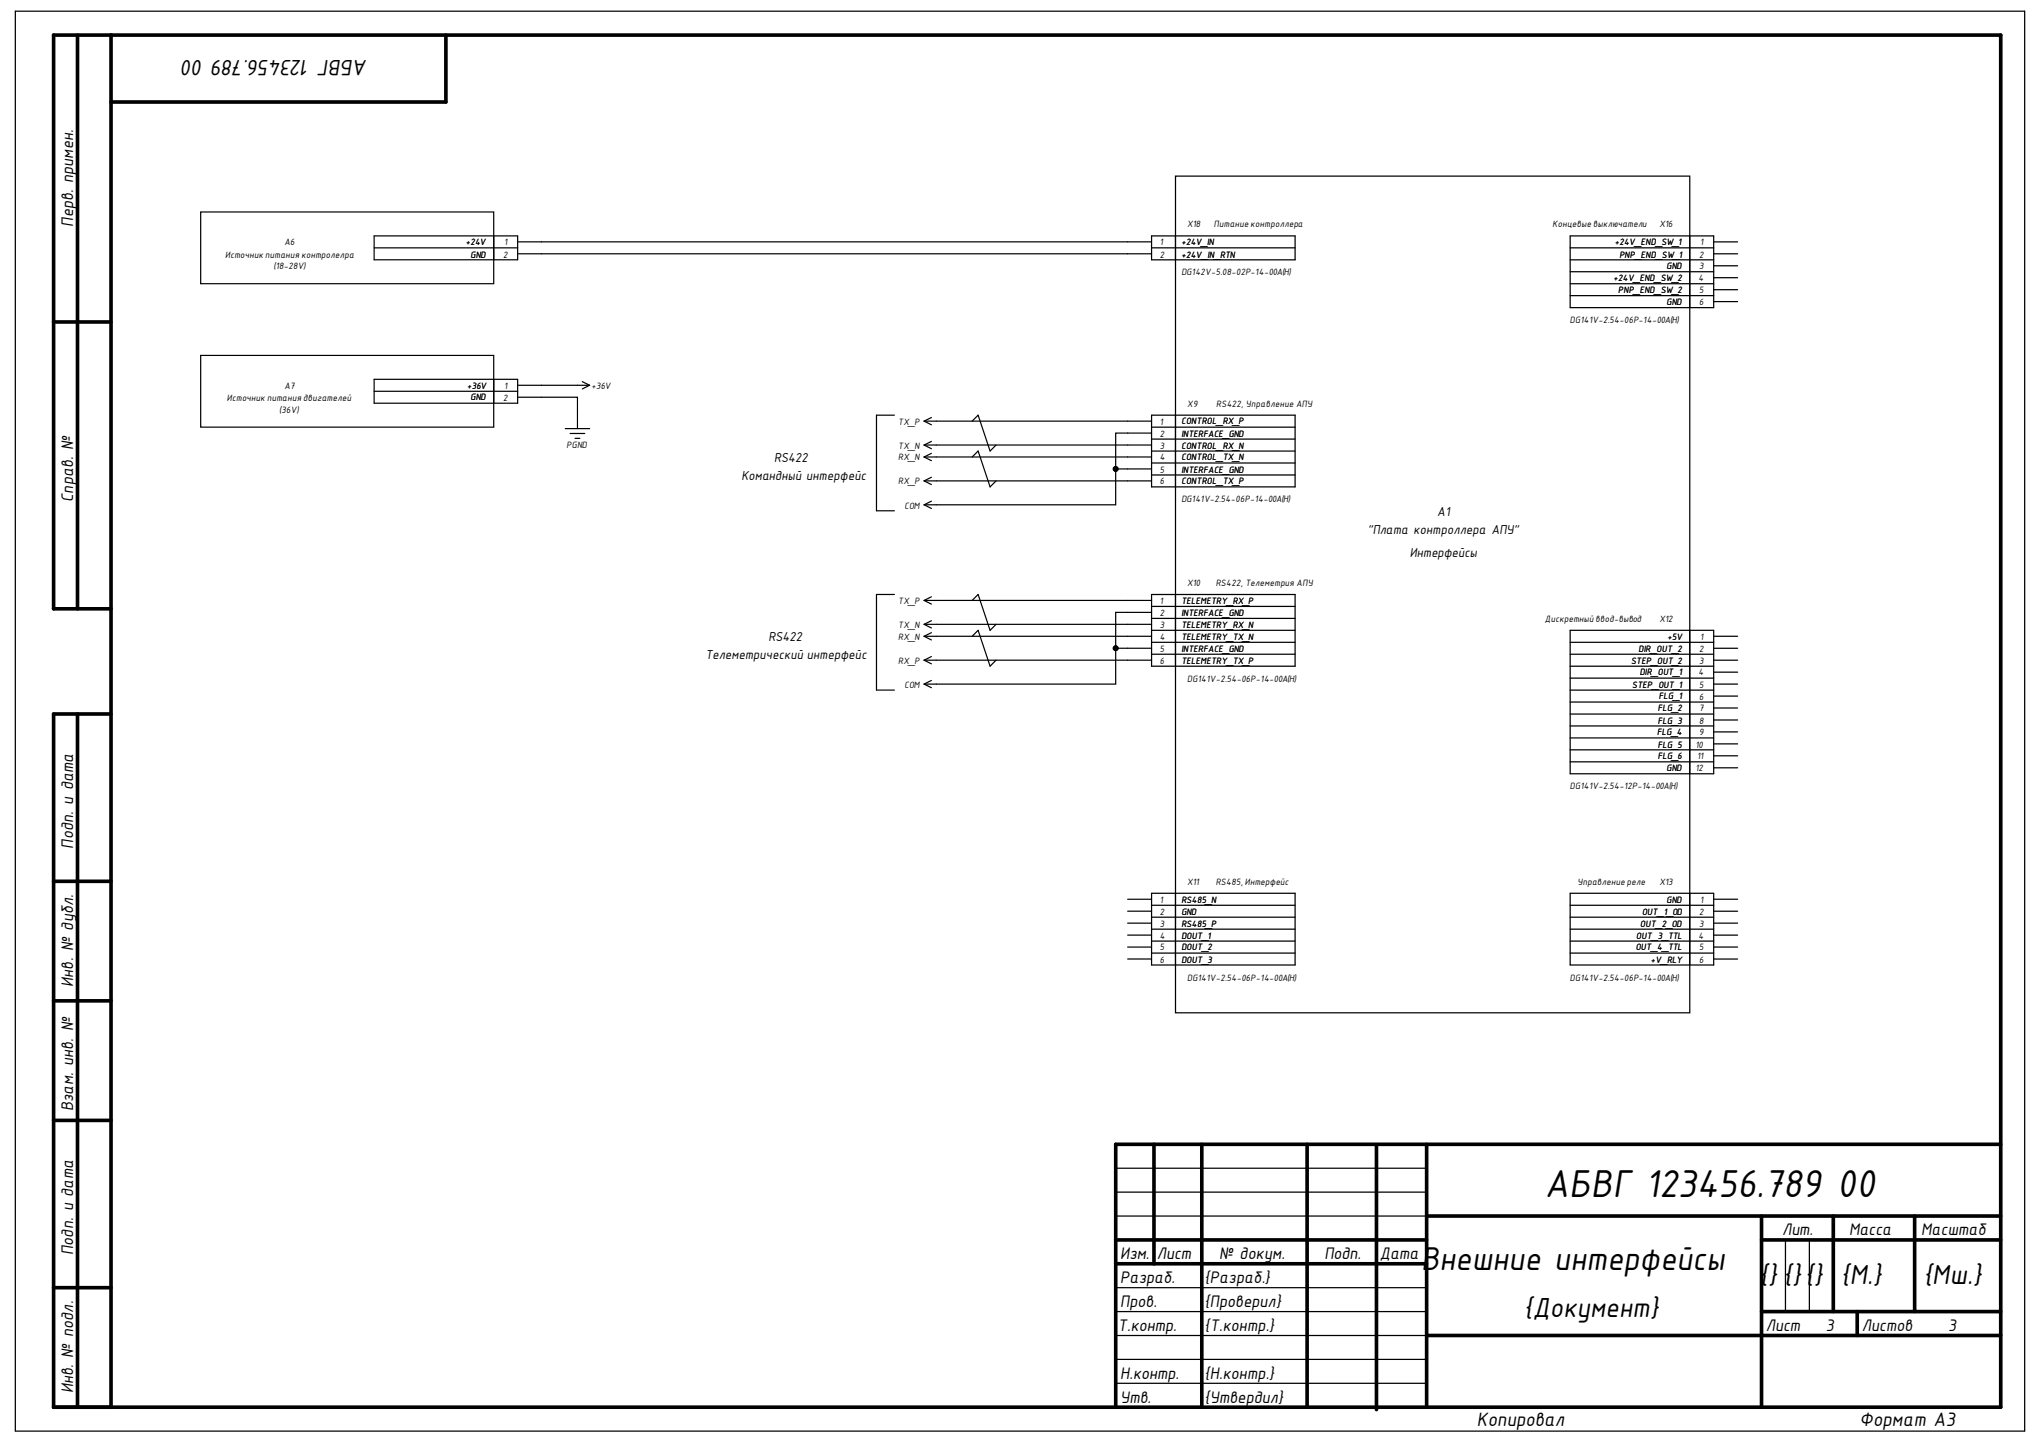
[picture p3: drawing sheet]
<svg xmlns="http://www.w3.org/2000/svg" width="297mm" height="210mm" viewBox="0 0 297 210" stroke-linecap="round" stroke-linejoin="round" font-family="sans-serif">
<g fill="none" stroke="#000" stroke-width=".53">
<path d="M11.3 5.1v83.4M16.1 5.1v199.5M64.8 5.1v9.7h-48.7M7.8 46.8h8.3M16.1 88.5h-8.3v-83.4h283.1v199.5h-283.1v-100.8h8.3M11.3 103.8v100.8M7.8 128.1h8.3M7.8 145.5h8.3M7.8 162.9h8.3M167.8 166.3v17.4M174.7 166.3v38.3M190 166.3v38.3"/>
<path d="M200.1 166.7v38.2M207.4 176.8h83.5M207.4 166.3v38.3M256.1 176.8v27.8M266.5 176.8v13.9M278.4 176.8v13.9M290.9 166.3h-128.7v38.3M7.8 187.2h8.3M162.2 180.2h45.2M162.2 183.7h45.2M207.4 194.1h83.5M256.1 180.2h34.8"/>
<path d="M256.1 190.7h34.8M270 190.7v3.4"/>
</g>
<g fill="none" stroke="#000" stroke-width=".18">
<path d="M2.2 1.6h292.2v206.4h-292.2zM167.4 34.3h20.9v3.5h-20.9M167.4 36h20.9M170.9 25.6h74.8v121.6h-74.8zM228.3 34.3h20.9v10.4h-20.9zM228.3 36h20.9M228.3 37.8h20.9M228.3 39.5h20.9M245.7 34.3v10.4M249.2 35.2h3.4M249.2 36.9h3.4M249.2 38.6h3.4"/>
<path d="M228.3 41.2h20.9M228.3 43h20.9M249.2 40.4h3.4M249.2 42.1h3.4M249.2 43.8h3.4M167.4 60.4h20.9v10.4h-20.9M167.4 62.1h20.9M167.4 63.8h20.9M167.4 65.6h20.9M167.4 67.3h20.9M167.4 69h20.9M167.4 86.4h20.9v10.4h-20.9"/>
<path d="M167.4 88.2h20.9M167.4 89.9h20.9M167.4 91.6h20.9M167.4 93.4h20.9M167.4 95.1h20.9M228.3 91.6h20.9v20.9h-20.9zM228.3 93.4h20.9M228.3 95.1h20.9M228.3 96.8h20.9M228.3 98.6h20.9M245.7 91.6v20.9M249.2 92.5h3.4"/>
<path d="M249.2 94.2h3.4M249.2 96h3.4M249.2 97.7h3.4M249.2 99.4h3.4M228.3 100.3h20.9M228.3 102h20.9M228.3 103.8h20.9M228.3 105.5h20.9M228.3 107.3h20.9M228.3 109h20.9M228.3 110.7h20.9M249.2 101.2h3.4"/>
<path d="M249.2 102.9h3.4M249.2 104.7h3.4M249.2 106.4h3.4M249.2 108.1h3.4M249.2 109.9h3.4M249.2 111.6h3.4M167.4 129.8h20.9v10.5h-20.9M167.4 131.6h20.9M167.4 133.3h20.9M167.4 135.1h20.9M167.4 136.8h20.9M167.4 138.5h20.9"/>
<path d="M228.3 129.8h20.9v10.5h-20.9zM228.3 131.6h20.9M228.3 133.3h20.9M228.3 135.1h20.9M228.3 136.8h20.9M228.3 138.5h20.9M245.7 129.8v10.5M249.2 130.7h3.4M249.2 132.5h3.4M249.2 134.2h3.4M249.2 135.9h3.4M249.2 137.7h3.4"/>
<path d="M249.2 139.4h3.4M162.2 176.8h45.2M162.2 173.3h45.2M162.2 169.8h45.2M162.2 197.6h45.2M162.2 194.1h45.2M162.2 190.7h45.2M162.2 187.2h45.2M259.6 180.2v10.5M263.1 180.2v10.5M162.2 201.1h45.2"/>
</g>
<g fill="none" stroke="#000" stroke-width=".17">
<path d="M29.2 30.8h42.6v10.4h-42.6zM54.4 34.3h20.9v3.5h-20.9zM54.4 36h20.9M71.8 34.3v3.5M75.3 35.2h92.1M75.3 36.9h92.1M167.4 34.3v3.5M170.9 34.3v3.5M29.2 51.7h42.6v10.4h-42.6zM54.4 55.1h20.9v3.5h-20.9zM54.4 56.9h20.9M71.8 55.1v3.5"/>
<path d="M75.3 57.7h8.7v4.6M75.3 56h10.4M84.7 55.5l1 .5M85.7 56l-1 .5M82.2 62.3h3.5M82.9 63h2.1M83.6 63.7h.7M130 60.4h-2.6v13.9h2.6M134.4 61.2h33M134.4 64.7h33M134.4 66.4h33M134.4 69.9h33"/>
<path d="M134.4 61.2l1 .6M134.4 64.7l1 .5M134.4 66.4l1 .6M134.4 69.9l1 .5M134.4 73.4l1 .5M135.4 60.7l-1 .5M135.4 64.2l-1 .5M135.4 65.9l-1 .5M135.4 69.4l-1 .5M135.4 72.9l-1 .5M141.3 61.2l.9-.8 1.8 5.2 .8-.9M141.3 66.4l.9-.8 1.8 5.2 .8-.9"/>
<path d="M162.2 68.2h5.2M167.4 63h-5.2v10.4h-27.8M167.4 60.4v10.4M170.9 60.4v10.4M130 86.4h-2.6v13.9h2.6M134.4 87.3h33M134.4 90.8h33M134.4 92.5h33M134.4 96h33M134.4 87.3l1 .5M134.4 90.8l1 .5M134.4 92.5l1 .5"/>
<path d="M134.4 96l1 .5M134.4 99.4l1 .6M135.4 86.8l-1 .5M135.4 90.2l-1 .6M135.4 92l-1 .5M135.4 95.4l-1 .6M135.4 98.9l-1 .5M141.3 87.3l.9-.9 1.8 5.2 .8-.8M141.3 92.5l.9-.9 1.8 5.2 .8-.8M162.2 94.2h5.2M167.4 89h-5.2v10.4h-27.8M167.4 86.4v10.4"/>
<path d="M170.9 86.4v10.4M164 130.7h3.4M164 132.5h3.4M164 134.2h3.4M164 135.9h3.4M164 137.7h3.4M164 139.4h3.4M167.4 129.8v10.5M170.9 129.8v10.5"/>
</g>
<g fill="#000">
<circle cx="162.2" cy="68.2" r=".35"/>
<circle cx="162.2" cy="94.2" r=".35"/>
</g>
<g fill="none" stroke="#000" stroke-width=".15">
<circle cx="162.2" cy="68.2" r=".35"/>
<circle cx="162.2" cy="94.2" r=".35"/>
</g>
<text font-size="6.2" x="224.6" y="174.1">АБВГ 123456.789 00</text>
<text font-size="5.2" x="206.6" y="184.5">Внешние интерфейсы</text>
<g font-size="4.4">
<text x="221.5" y="191.5">{Документ}</text>
<text x="255.7" y="186.7">{} {}{}</text>
<text x="267.6" y="186.7">{М.}</text>
<text x="279.6" y="186.7">{Мш.}</text>
</g>
<g font-size="3.5">
<text x="29.5" y="8.7" transform="rotate(-180 29.5 8.7)">00</text>
<text x="53.4" y="8.7" transform="rotate(-180 53.4 8.7)">АБВГ 123456.789</text>
</g>
<g font-size="3.1">
<text x="214.7" y="207.3">Копировал</text>
<text x="270.4" y="207.3">Формат А3</text>
</g>
<g font-size="2.7">
<text x="10.7" y="33" transform="rotate(-90 10.7 33)">Перв. примен.</text>
<text x="10.7" y="72.9" transform="rotate(-90 10.7 72.9)">Справ. №</text>
<text x="10.7" y="123.4" transform="rotate(-90 10.7 123.4)">Подп. и дата</text>
<text x="10.7" y="143.5" transform="rotate(-90 10.7 143.5)">Инв. № дубл.</text>
<text x="10.7" y="161.6" transform="rotate(-90 10.7 161.6)">Взам. инв. №</text>
<text x="259.1" y="179.6">Лит.</text>
<text x="268.9" y="179.6">Масса</text>
<text x="279.3" y="179.6">Масштаб</text>
<text x="10.7" y="182.4" transform="rotate(-90 10.7 182.4)">Подп. и дата</text>
<text x="162.9" y="183">Изм.</text>
<text x="168.2" y="183">Лист</text>
<text x="177.3" y="183">№ докум.</text>
<text x="192.6" y="183">Подп.</text>
<text x="200.6" y="183">Дата</text>
<text x="162.9" y="190">Пров.</text>
<text x="162.9" y="186.5">Разраб.</text>
<text x="175.1" y="190">{Проверил}</text>
<text x="175.1" y="186.5">{Разраб.}</text>
<text x="162.5" y="193.5">Т.контр.</text>
<text x="175.1" y="193.5">{Т.контр.}</text>
<text x="256.8" y="193.5">Лист</text>
<text x="265.5" y="193.5">3</text>
<text x="270.7" y="193.5">Листов</text>
<text x="283.2" y="193.5">3</text>
<text x="10.7" y="202.5" transform="rotate(-90 10.7 202.5)">Инв. № подл.</text>
<text x="162.9" y="203.9">Утв.</text>
<text x="162.9" y="200.4">Н.контр.</text>
<text x="175.1" y="200.4">{Н.контр.}</text>
<text x="175.1" y="203.9">{Утвердил}</text>
</g>
<g font-size="2.1">
<text x="107.8" y="69.8">Командный интерфейс</text>
<text x="112.6" y="67.2">RS422</text>
<text x="198.8" y="77.6">&quot;Плата контроллера АПУ&quot;</text>
<text x="209" y="74.9">A1</text>
<text x="205" y="81">Интерфейсы</text>
<text x="102.6" y="95.8">Телеметрический интерфейс</text>
<text x="111.7" y="93.2">RS422</text>
</g>
<g font-size="1.5">
<text x="41.4" y="35.7">A6</text>
<text x="67.7" y="35.7">+24V</text>
<text x="73.3" y="35.7">1</text>
<text x="168.6" y="35.7">1</text>
<text x="171.8" y="35.7">+24V_IN</text>
<text x="172.6" y="33">X18</text>
<text x="176.5" y="33">Питание контроллера</text>
<text x="225.7" y="33">Концевые выключатели</text>
<text x="234.8" y="35.7">+24V_END_SW_1</text>
<text x="241.3" y="33">X16</text>
<text x="247.2" y="35.7">1</text>
<text x="32.7" y="37.4">Источник питания контролелра</text>
<text x="39.7" y="39.1">(18-28V)</text>
<text x="68.4" y="37.4">GND</text>
<text x="73.2" y="37.4">2</text>
<text x="168.6" y="37.4">2</text>
<text x="171.8" y="37.4">+24V_IN_RTN</text>
<text x="171.8" y="40">DG142V-5.08-02P-14-00A(H)</text>
<text x="234.6" y="40.9">+24V_END_SW_2</text>
<text x="235.4" y="37.4">PNP_END_SW_1</text>
<text x="242.3" y="39.1">GND</text>
<text x="246.9" y="40.9">4</text>
<text x="247" y="37.4">2</text>
<text x="247" y="39.1">3</text>
<text x="228.3" y="47">DG141V-2.54-06P-14-00A(H)</text>
<text x="235.3" y="42.6">PNP_END_SW_2</text>
<text x="242.3" y="44.4">GND</text>
<text x="247" y="42.6">5</text>
<text x="247" y="44.4">6</text>
<text x="33" y="58.3">Источник питания двигателей</text>
<text x="40.6" y="60">(36V)</text>
<text x="41.4" y="56.5">A7</text>
<text x="67.9" y="56.5">+36V</text>
<text x="68.4" y="58.2">GND</text>
<text x="73.2" y="58.3">2</text>
<text x="73.3" y="56.5">1</text>
<text x="86" y="56.5">+36V</text>
<text x="172.6" y="59.1">X9</text>
<text x="176.8" y="59.1">RS422, Управление АПУ</text>
<text x="82.4" y="65.1">PGND</text>
<text x="130.6" y="61.8">TX_P</text>
<text x="130.6" y="65.2">TX_N</text>
<text x="168.6" y="61.8">1</text>
<text x="168.6" y="63.5">2</text>
<text x="168.6" y="65.2">3</text>
<text x="171.8" y="61.7">CONTROL_RX_P</text>
<text x="171.8" y="63.5">INTERFACE_GND</text>
<text x="171.8" y="65.2">CONTROL_RX_N</text>
<text x="130.6" y="66.9">RX_N</text>
<text x="130.6" y="70.4">RX_P</text>
<text x="168.6" y="66.9">4</text>
<text x="168.6" y="68.7">5</text>
<text x="168.6" y="70.4">6</text>
<text x="171.8" y="66.9">CONTROL_TX_N</text>
<text x="171.8" y="68.7">INTERFACE_GND</text>
<text x="171.8" y="70.4">CONTROL_TX_P</text>
<text x="131.5" y="73.9">COM</text>
<text x="171.8" y="73">DG141V-2.54-06P-14-00A(H)</text>
<text x="130.6" y="87.8">TX_P</text>
<text x="168.6" y="87.8">1</text>
<text x="168.6" y="89.6">2</text>
<text x="171.8" y="87.8">TELEMETRY_RX_P</text>
<text x="171.8" y="89.5">INTERFACE_GND</text>
<text x="172.6" y="85.2">X10</text>
<text x="176.8" y="85.2">RS422, Телеметрия АПУ</text>
<text x="130.6" y="91.3">TX_N</text>
<text x="130.6" y="93">RX_N</text>
<text x="168.6" y="91.3">3</text>
<text x="168.6" y="93">4</text>
<text x="168.6" y="94.7">5</text>
<text x="171.8" y="91.3">TELEMETRY_RX_N</text>
<text x="171.8" y="93">TELEMETRY_TX_N</text>
<text x="171.8" y="94.7">INTERFACE_GND</text>
<text x="224.6" y="90.4">Дискретный ввод-вывод</text>
<text x="238.2" y="94.7">DIR_OUT_2</text>
<text x="241.3" y="90.4">X12</text>
<text x="242.5" y="93">+5V</text>
<text x="247" y="94.7">2</text>
<text x="247.2" y="93">1</text>
<text x="130.6" y="96.5">RX_P</text>
<text x="131.5" y="100">COM</text>
<text x="168.6" y="96.5">6</text>
<text x="171.8" y="96.5">TELEMETRY_TX_P</text>
<text x="172.6" y="99.1">DG141V-2.54-06P-14-00A(H)</text>
<text x="237.1" y="96.5">STEP_OUT_2</text>
<text x="237.3" y="100">STEP_OUT_1</text>
<text x="238.4" y="98.2">DIR_OUT_1</text>
<text x="241.2" y="101.6">FLG_1</text>
<text x="246.9" y="98.2">4</text>
<text x="247" y="96.5">3</text>
<text x="247" y="100">5</text>
<text x="247" y="101.7">6</text>
<text x="240.9" y="106.9">FLG_4</text>
<text x="241" y="103.4">FLG_2</text>
<text x="241" y="105.2">FLG_3</text>
<text x="247" y="103.4">7</text>
<text x="247" y="105.2">8</text>
<text x="247" y="106.9">9</text>
<text x="241" y="108.7">FLG_5</text>
<text x="241" y="110.4">FLG_6</text>
<text x="242.3" y="112.1">GND</text>
<text x="246.5" y="108.7">10</text>
<text x="246.5" y="112.1">12</text>
<text x="246.8" y="110.4">11</text>
<text x="228.3" y="114.7">DG141V-2.54-12P-14-00A(H)</text>
<text x="168.6" y="131.2">1</text>
<text x="171.8" y="131.2">RS485_N</text>
<text x="172.6" y="128.6">X11</text>
<text x="176.8" y="128.6">RS485, Интерфейс</text>
<text x="229.4" y="128.6">Управление реле</text>
<text x="241.3" y="128.6">X13</text>
<text x="242.3" y="131.2">GND</text>
<text x="247.2" y="131.2">1</text>
<text x="168.6" y="133">2</text>
<text x="168.6" y="134.7">3</text>
<text x="168.6" y="136.5">4</text>
<text x="171.8" y="133">GND</text>
<text x="171.8" y="134.7">RS485_P</text>
<text x="171.8" y="136.5">DOUT_1</text>
<text x="237.9" y="136.5">OUT_3_TTL</text>
<text x="238.5" y="134.7">OUT_2_OD</text>
<text x="238.7" y="133">OUT_1_OD</text>
<text x="246.9" y="136.5">4</text>
<text x="247" y="133">2</text>
<text x="247" y="134.7">3</text>
<text x="168.6" y="138.2">5</text>
<text x="168.6" y="139.9">6</text>
<text x="171.8" y="138.2">DOUT_2</text>
<text x="171.8" y="139.9">DOUT_3</text>
<text x="172.6" y="142.5">DG141V-2.54-06P-14-00A(H)</text>
<text x="228.3" y="142.5">DG141V-2.54-06P-14-00A(H)</text>
<text x="237.8" y="138.2">OUT_4_TTL</text>
<text x="240" y="139.9">+V_RLY</text>
<text x="247" y="138.2">5</text>
<text x="247" y="139.9">6</text>
</g>
</svg>
